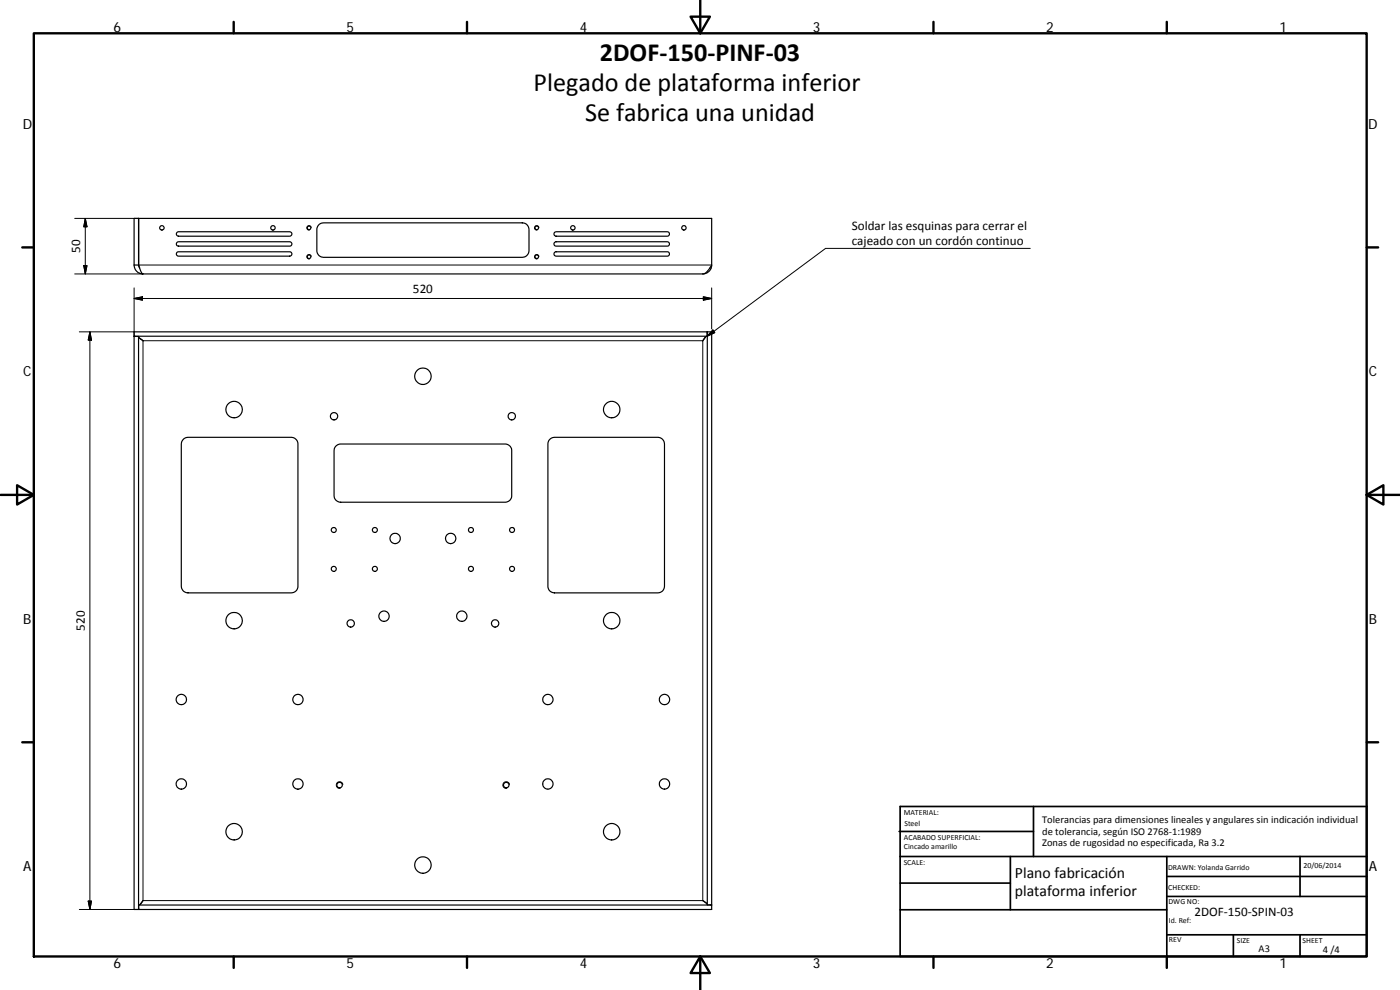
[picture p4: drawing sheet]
<svg xmlns="http://www.w3.org/2000/svg" width="420mm" height="297mm" viewBox="0 0 420 297" stroke-linecap="round" stroke-linejoin="round" font-family="sans-serif">
<g fill="none" stroke="#000" stroke-width=".36">
<path d="M40.2 79.5h1.4M40.2 79.5a2.64 2.64 0 0 0 2.7 2.7l-.4-.3-.6-1.5M40.2 79.5v-14h173.4v14M41.6 65.5v14M41.6 79.5l.3 .9M41.6 65.5v14l.3 .9M53.1 75.8l.5-.3h33.3a.66 .66 0 0 1 .7 .7 .66 .66 0 0 1-.7 .7h-33.3a.66 .66 0 0 1-.6-.4 .66 .66 0 0 1 .1-.7zM53.2 72.6l33.7-.1a.66 .66 0 0 1 .7 .7 .66 .66 0 0 1-.7 .7h-33.3a.65 .65 0 0 1-.7-.5 .65 .65 0 0 1 .3-.8zM53.2 69.6l33.7-.1a.67 .67 0 0 1 .7 .7 .67 .67 0 0 1-.7 .7h-33.3a.67 .67 0 0 1-.6-.5 .67 .67 0 0 1 .2-.8zM95.8 67.3l1.3-.4h59.6a1.97 1.97 0 0 1 2.1 2v6.3a2.08 2.08 0 0 1-2.1 2h-59.6a2.01 2.01 0 0 1-2-2v-6.7zM166.4 69.8l.5-.3h33.3a.67 .67 0 0 1 .7 .7 .67 .67 0 0 1-.7 .7h-33.3a.67 .67 0 0 1-.6-.4 .67 .67 0 0 1 .1-.7zM166.4 72.8l.5-.3h33.3a.66 .66 0 0 1 .7 .7 .66 .66 0 0 1-.7 .7h-33.3a.66 .66 0 0 1-.6-.4 .66 .66 0 0 1 .1-.7z"/>
<path d="M166.4 75.8l.5-.3h33.3a.66 .66 0 0 1 .7 .7 .66 .66 0 0 1-.7 .7h-33.3a.67 .67 0 0 1-.6-.4 .67 .67 0 0 1 .1-.7zM213.6 79.5a4.3 4.3 0 0 1-2.7 2.7M213.6 79.5a2.65 2.65 0 0 1-2.7 2.7M40.2 99.6h173.4v173.3h-173.4zM42.9 82.2h168M212.2 99.6v1.3l-.5 .2-.8 1.1 .8-1.1M212.3 99.6l-.1 .3M212.3 99.6v171.9M40.2 100.9h1.4l.2 .5 1.1 .8-1.1-.8M40.2 100.9h.4M40.2 100.9h172M41.6 100.9v172v-.4"/>
<path d="M55.1 131.7l1.3-.5h31a2.04 2.04 0 0 1 2 2v42.7a1.97 1.97 0 0 1-2 2h-31a2 2 0 0 1-2-2v-42.7l.1-.7zM100.7 133.9l.9-.6 .6-.1h49.4a2.01 2.01 0 0 1 2 2v13.5a1.93 1.93 0 0 1-2 2h-49.4a2 2 0 0 1-1.9-2v-13.5zM165.1 131.7l1.3-.5h31a2.01 2.01 0 0 1 2 2v42.7a1.97 1.97 0 0 1-2 2h-31a1.97 1.97 0 0 1-2-2v-42.7l.3-1zM41.6 271.5v1.4M41.6 271.5h172M42.1 271.3l.8-1.1-.6 .9-.7 .4M212 271l-1.1-.8 .9 .6 .5 .7h1.3M213.2 271.5h.4"/>
<circle cx="48.6" cy="68.4" r=".65"/>
<circle cx="81.9" cy="68.4" r=".67"/>
<circle cx="92.7" cy="77" r=".54"/>
<circle cx="92.7" cy="68.4" r=".54"/>
<circle cx="161.1" cy="77" r=".54"/>
<circle cx="161.1" cy="68.4" r=".54"/>
<circle cx="171.9" cy="68.4" r=".66"/>
<circle cx="205.3" cy="68.4" r=".65"/>
<circle cx="126.9" cy="112.9" r="2.46"/>
<circle cx="70.3" cy="122.9" r="2.46"/>
<circle cx="100.3" cy="124.9" r="1.1"/>
<circle cx="153.6" cy="124.9" r="1.1"/>
<circle cx="183.6" cy="122.9" r="2.46"/>
<circle cx="100.2" cy="159" r=".75"/>
<circle cx="112.5" cy="159" r=".75"/>
<circle cx="141.3" cy="159" r=".75"/>
<circle cx="153.7" cy="159" r=".75"/>
<circle cx="100.2" cy="170.7" r=".75"/>
<circle cx="112.5" cy="170.7" r=".76"/>
<circle cx="118.6" cy="161.6" r="1.56"/>
<circle cx="135.2" cy="161.6" r="1.55"/>
<circle cx="141.3" cy="170.7" r=".76"/>
<circle cx="153.7" cy="170.7" r=".75"/>
<circle cx="70.3" cy="186.2" r="2.46"/>
<circle cx="105.3" cy="187.1" r="1.1"/>
<circle cx="115.3" cy="184.9" r="1.55"/>
<circle cx="138.6" cy="184.9" r="1.55"/>
<circle cx="148.6" cy="187.1" r="1.1"/>
<circle cx="183.6" cy="186.2" r="2.46"/>
<circle cx="54.4" cy="209.9" r="1.54"/>
<circle cx="89.4" cy="209.9" r="1.54"/>
<circle cx="164.4" cy="209.9" r="1.54"/>
<circle cx="199.4" cy="209.9" r="1.54"/>
<circle cx="54.4" cy="235.2" r="1.56"/>
<circle cx="89.4" cy="235.2" r="1.55"/>
<circle cx="101.9" cy="235.5" r=".82"/>
<circle cx="151.9" cy="235.5" r=".82"/>
<circle cx="164.4" cy="235.2" r="1.56"/>
<circle cx="199.4" cy="235.2" r="1.55"/>
<circle cx="70.3" cy="249.5" r="2.46"/>
<circle cx="126.9" cy="259.6" r="2.47"/>
<circle cx="183.6" cy="249.5" r="2.46"/>
</g>
<g fill="none" stroke="#000" stroke-width=".3">
<path d="M22.4 65.5h19.2M25.1 79.7h1l-.5 2.5zM25.6 65.5v16.7M25.6 65.5l.5 2.6h-1zM41.6 79.5h172M93.4 76.9a.67 .67 0 0 0-.8-.5 .67 .67 0 0 0-.5 .8 .67 .67 0 0 0 .8 .5M93.4 68.2a.66 .66 0 0 0-.8-.5 .66 .66 0 0 0-.5 .8 .66 .66 0 0 0 .8 .5M161.7 76.9a.67 .67 0 0 0-.7-.5 .67 .67 0 0 0-.6 .8 .67 .67 0 0 0 .8 .5M161.7 68.2a.67 .67 0 0 0-.7-.5 .67 .67 0 0 0-.6 .8 .67 .67 0 0 0 .8 .5M309.2 74.5h-61.4l-35.6 26.4M22.4 82.2h20.5M23.8 99.6h16.4"/>
<path d="M27 99.6l.5 2.4h-1zM27 99.6v173.3M40.2 89.6l2.6-.6v1.1zM40.2 89.6h173.4M40.2 86.4v14.5M211.1 89l2.5 .6-2.5 .5zM213.5 80.4l-.5 .1M213.6 86.4v12.3M213.9 99l.6 .8-2.3 1.1zM42.9 102.2h168v168h-168zM102.9 235.4a1 1 0 0 0-1.2-.8 1 1 0 0 0-.8 1.1 1 1 0 0 0 1.2 .8M152.9 235.4a1 1 0 0 0-1.2-.8 1 1 0 0 0-.8 1.1 1 1 0 0 0 1.2 .8"/>
<path d="M23.8 272.9h17.8M26.5 270.4h1l-.5 2.5z"/>
</g>
<g fill="none" stroke="#000" stroke-width=".71">
<path d="M10.1 10h400.1v277h-400.1zM70.1 6.6v3.4M140.2 6.6v3.4M207.3 5h5.8l-2.9 5zM210.2 0v10M280.2 6.6v3.4M350.2 6.6v3.4M6.7 74.2h3.4M410.2 74.2h3.4M.2 148.5h9.9M5.1 145.6l5 2.9-5 2.9zM410.2 148.5l5-2.9v5.8z"/>
<path d="M410.2 148.5h9.9M6.7 222.7h3.4M410.2 222.7h3.4M70.1 287v3.4M140.2 287v3.4M210.2 287l2.9 5h-5.8zM210.2 287v10M280.2 287v3.4M350.2 287v3.4"/>
</g>
<g fill="none" stroke="#000" stroke-width=".51">
<path d="M269.8 249.5h40.4M270.1 257h140.1M270.1 242h140.1v45h-140.1zM303.2 257v16M310.2 242v15M350.2 257v30M390.2 257v12M270.1 273h80.1M270.1 265h33.1M350.2 269h60M350.2 263h60M350.2 280.5h60"/>
<path d="M370.2 280.5v6.5M390.2 280.5v6.5"/>
</g>
<path d="M25.1 79.7h1l-.5 2.5zM25.6 65.5l.5 2.6h-1zM40.2 89.6l2.6-.6v1.1zM211.1 89l2.5 .6-2.5 .5zM213.9 99l.6 .8-2.3 1.1zM27 99.6l.5 2.4h-1zM26.5 270.4h1l-.5 2.5z" fill="#000" stroke="#000" stroke-width=".3"/>
<g font-size="7.9">
<text x="180" y="18.2">2DOF‐150‐PINF‐03</text>
<text x="160.1" y="27.2">Plegado de plataforma inferior</text>
<text x="175.6" y="36.2">Se fabrica una unidad</text>
</g>
<g font-size="4.7">
<text x="304.6" y="263.5">Plano fabricación</text>
<text x="304.6" y="268.9">plataforma inferior</text>
</g>
<g font-size="4.2">
<text x="34" y="9.6">6</text>
<text x="104" y="9.6">5</text>
<text x="174" y="9.6">4</text>
<text x="244" y="9.6">3</text>
<text x="314" y="9.6">2</text>
<text x="384" y="9.6">1</text>
<text x="6.8" y="38.7">D</text>
<text x="410.6" y="38.7">D</text>
<text x="7" y="112.9">C</text>
<text x="410.8" y="112.9">C</text>
<text x="7" y="187.1">B</text>
<text x="410.8" y="187.1">B</text>
<text x="7" y="261.3">A</text>
<text x="410.8" y="261.3">A</text>
<text x="34" y="290.4">6</text>
<text x="104" y="290.4">5</text>
<text x="174" y="290.4">4</text>
<text x="244" y="290.4">3</text>
<text x="314" y="290.4">2</text>
<text x="384" y="290.4">1</text>
</g>
<g font-size="3.9">
<text x="255.6" y="69">Soldar las esquinas para cerrar el</text>
<text x="24.1" y="75.9" transform="rotate(-90 24.1 75.9)">50</text>
<text x="255.6" y="73.4">cajeado con un cordón continuo</text>
<text x="123.9" y="88">520</text>
<text x="25.4" y="189.2" transform="rotate(-90 25.4 189.2)">520</text>
<text x="358.5" y="274.9">2DOF‐150‐SPIN‐03</text>
</g>
<g font-size="3.1">
<text x="312.8" y="246.8">Tolerancias para dimensiones lineales y angulares sin indicación individual</text>
<text x="312.8" y="250.4">de tolerancia, según ISO 2768‐1:1989</text>
<text x="312.8" y="254">Zonas de rugosidad no especificada, Ra 3.2</text>
<text x="377.7" y="285.6">A3</text>
<text x="397" y="285.9">4 /4</text>
</g>
<g font-size="2.4">
<text x="271.2" y="244.4">MATERIAL:</text>
<text x="271.3" y="251.9">ACABADO SUPERFICIAL:</text>
<text x="271.4" y="247.9">Steel</text>
<text x="271.3" y="254.6">Cincado amarillo</text>
<text x="271.2" y="259.7">SCALE:</text>
<text x="350.6" y="260.9">DRAWN: Yolanda Garrido</text>
<text x="391.2" y="260.6">20/06/2014</text>
<text x="350.6" y="267">CHECKED:</text>
<text x="350.7" y="271.4">DWG NO:</text>
<text x="350.8" y="276.8">Id. Ref:</text>
<text x="350.8" y="282.8">REV</text>
<text x="371.2" y="282.9">SIZE</text>
<text x="390.9" y="282.9">SHEET</text>
</g>
</svg>
